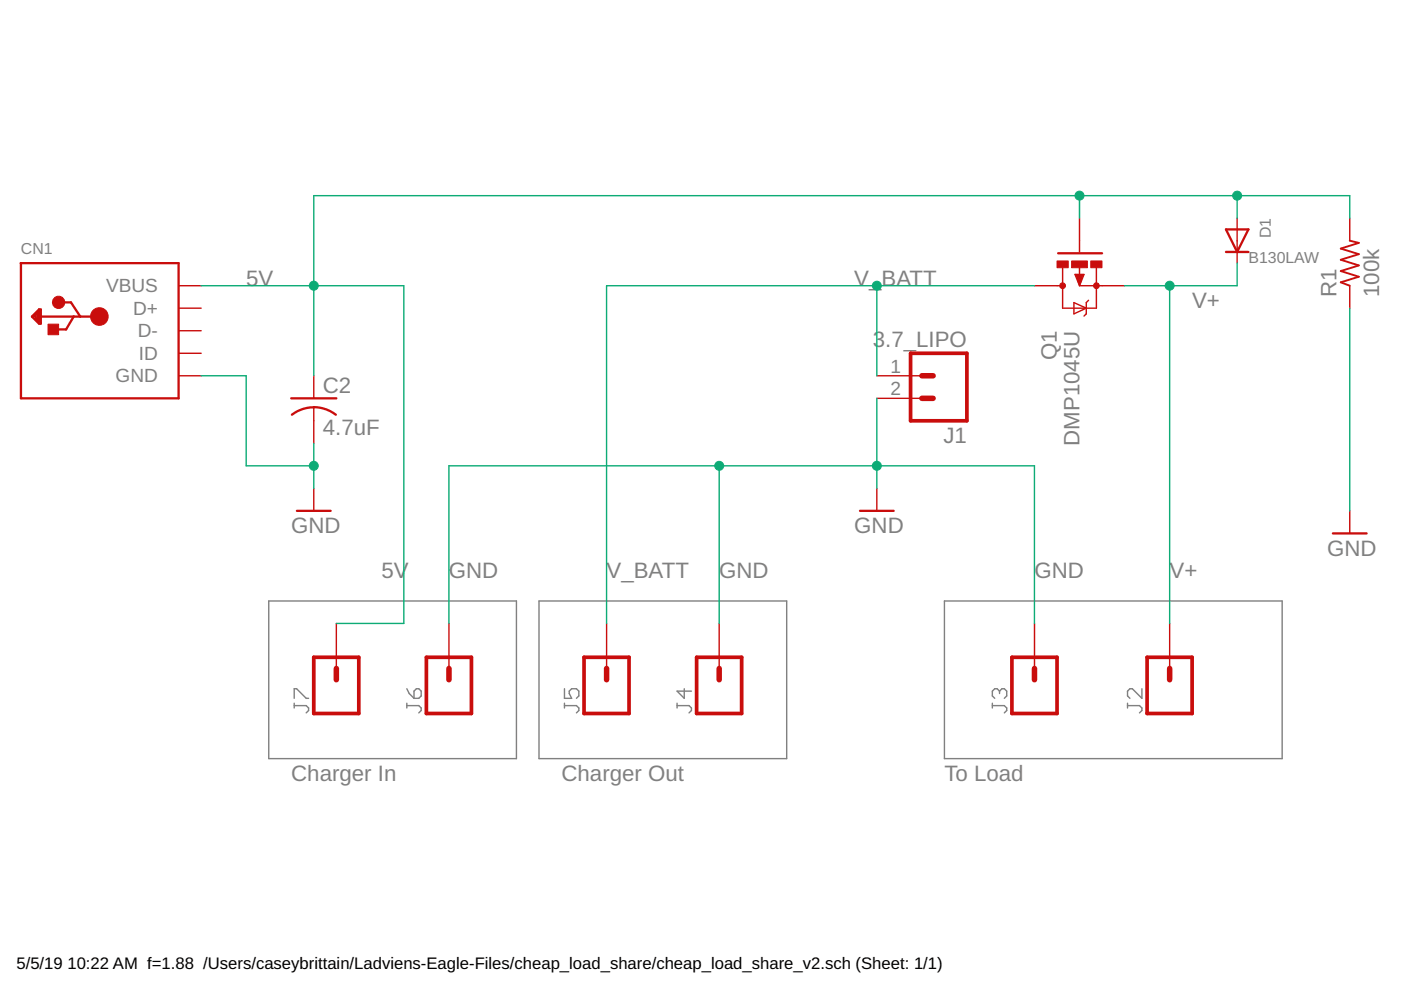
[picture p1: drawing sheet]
<svg xmlns="http://www.w3.org/2000/svg" width="297mm" height="210mm" viewBox="0 0 297 210" stroke-linecap="round" stroke-linejoin="round" font-family="sans-serif">
<g fill="none" stroke="#808080" stroke-width=".3">
<path d="M57 127.4h52.5v33.4h-52.5zM114.3 127.4h52.5v33.4h-52.5zM200.2 127.4h71.6v33.4h-71.6zM62.4 149.6h2.5l.5 .5v.5l-.5 .6M62.4 148.1v-2.1h.5l2 2.1h.5M62.4 149.1v1M86.3 149.6h2.5l.5 .5v.5l-.5 .6M86.3 149.1v1M86.3 146l.5 1 1 1.1M87.8 146.5l.5-.5h.5l.5 .5v1.1l-.5 .5h-1zM119.7 149.6h2.5l.5 .5v.5l-.5 .6M119.7 146v2.1h1.5l-.5-1.1v-.5l.5-.5h1l.5 .5v1.1l-.5 .5"/>
<path d="M119.7 149.1v1M143.6 149.6h2.5l.5 .5v.5l-.5 .6M143.6 149.1v1M145.1 146v2.1l-1.5-1.6h3M210.4 149.6h2.5l.5 .5v.5l-.5 .6M210.4 149.1v1M211.9 146.5l-.5-.5h-.5l-.5 .5v1.1l.5 .5M211.9 146.5l.5-.5h.5l.5 .5v1.1l-.5 .5M211.9 146.5v.5M239.1 149.6h2.5l.5 .5v.5l-.5 .6M239.1 149.1v1M242.1 146v2.1l-2-2.1h-.5l-.5 .5v1.1l.5 .5"/>
</g>
<path d="M193.1 74.9h11.9v14.3h-11.9zM66.5 139.4h9.6v11.9h-9.6zM90.4 139.4h9.5v11.9h-9.5zM123.8 139.4h9.6v11.9h-9.6zM147.7 139.4h9.5v11.9h-9.5zM214.5 139.4h9.6v11.9h-9.6zM243.2 139.4h9.6v11.9h-9.6z" fill="none" stroke="#c90d0c" stroke-width=".78"/>
<path d="M195.5 79.7h2.3M195.5 84.5h2.3M71.3 141.7v2.4M95.2 141.7v2.4M128.6 141.7v2.4M152.5 141.7v2.4M219.3 141.7v2.4M248 141.7v2.4" fill="none" stroke="#c90d0c" stroke-width="1.2"/>
<g fill="none" stroke="#c90d0c" stroke-width=".3">
<path d="M227.9 58.2h1.9l-.9 2.4zM228.9 46.2v7.2M228.9 56.7v1.7M232.5 56.7v8.6h-7.2v-8.5M262.3 46.2v9.6M286.2 46.2v4.8M37.9 79.7h4.8M37.9 60.6h4.8M37.9 65.3h4.8M37.9 70.1h4.8M37.9 74.9h4.8M66.5 79.7v4.8"/>
<path d="M185.9 79.7h9.6M219.3 60.6h6M227.7 64.2l2.6 1.1-2.6 1.2zM228.9 60.6h9.5M230.8 63.7l-.5 .5v2.3l-.5 .5M286.2 60.6v4.7M66.5 86.4v7.6M185.9 84.5h9.6M66.5 103.5v4.8M185.9 103.5v4.8M286.2 108.3v4.8M71.3 132.2v9.5"/>
<path d="M95.2 132.2v9.5M128.6 132.2v9.5M152.5 132.2v9.5M219.3 132.2v9.5M248 132.2v9.5"/>
</g>
<g fill="none" stroke="#c90d0c" stroke-width=".49">
<path d="M4.4 55.8h33.5v28.7h-33.5v-28.7M224.3 53.7h9.4M259.9 48.6h4.8l-2.4 4.8zM259.9 53.4h4.8M7.2 67.1l.7-.7v1.5l-.4-.4v-.4M8.3 65.6h.4v3h-.4l-1.5-1.5zM8.3 65.6v2.6M8.7 67.1h12.4M13.2 64.1h1.8l2 3M15.6 67.1l-1.6 2.7h-2.2M61.7 84.5h9.6M66.5 86.3l1.5 .2 1.3 .4 1.9 1"/>
<path d="M66.5 86.4l-2.1 .3-1.3 .5-1.2 .7M62.9 108.3h7.2M182.3 108.3h7.2M282.6 113.1h7.2"/>
</g>
<path d="M229.4 58.4l-.5 1.7-.5-1.7h.5v.5" fill="none" stroke="#c90d0c" stroke-width=".59"/>
<g fill="#c90d0c" stroke="#c90d0c" stroke-width=".21">
<circle cx="232.5" cy="60.6" r=".62"/>
<circle cx="225.3" cy="60.6" r=".62"/>
<circle cx="21.1" cy="67.1" r="1.88"/>
<circle cx="12.4" cy="64.1" r="1.31"/>
</g>
<g fill="#c90d0c" stroke="#c90d0c" stroke-width=".21">
<path d="M231.3 55.3h2.3v1.5h-2.3z"/>
<path d="M224.1 55.3h2.4v1.5h-2.4z"/>
<path d="M227.2 55.3h3.3v1.5h-3.3z"/>
<path d="M10.2 68.7h2.2v2.3h-2.2z"/>
</g>
<path d="M286.2 51l1.9 .5-3.8 1.2 3.8 1.2-3.8 1.2 3.8 1.2-3.8 1.2 3.8 1.2-3.8 1.2 1.9 .7" fill="none" stroke="#c90d0c" stroke-width=".4"/>
<g fill="none" stroke="#0dab76" stroke-width=".3">
<path d="M228.9 41.5v4.7M262.3 55.8v4.8h-23.9M262.3 41.5v4.7M286.2 46.2v-4.7h-219.7v38.2M42.7 60.6h42.9v71.6h-14.3M42.7 79.7h9.5v19.1h14.3M185.9 60.6v19.1M219.3 60.6h-90.7v71.6M248 60.6v71.6M286.2 65.3v43M66.5 94v9.5M152.5 98.8v33.4"/>
<path d="M185.9 84.5v19M95.2 132.2v-33.4h124.1v33.4"/>
</g>
<g fill="#0dab76" stroke="#0dab76" stroke-width=".21">
<circle cx="66.5" cy="60.6" r=".95"/>
<circle cx="228.9" cy="41.5" r=".95"/>
<circle cx="262.3" cy="41.5" r=".95"/>
<circle cx="185.9" cy="98.8" r=".95"/>
<circle cx="152.5" cy="98.8" r=".95"/>
<circle cx="66.5" cy="98.8" r=".95"/>
<circle cx="248" cy="60.6" r=".95"/>
<circle cx="185.9" cy="60.6" r=".95"/>
</g>
<g font-size="4.7" fill="#808080">
<text x="52.2" y="60.6">5V</text>
<text x="181.1" y="60.6">V_BATT</text>
<text x="252.8" y="65.3">V+</text>
<text x="283.4" y="63" transform="rotate(-90 283.4 63)">R1</text>
<text x="292.4" y="63" transform="rotate(-90 292.4 63)">100k</text>
<text x="185.1" y="73.5">3.7_LIPO</text>
<text x="224.1" y="76.4" transform="rotate(-90 224.1 76.4)">Q1</text>
<text x="68.4" y="83.3">C2</text>
<text x="68.4" y="92.3">4.7uF</text>
<text x="200" y="94">J1</text>
<text x="228.9" y="94.5" transform="rotate(-90 228.9 94.5)">DMP1045U</text>
<text x="61.8" y="113.1">GND</text>
<text x="181.1" y="113.1">GND</text>
<text x="281.4" y="117.9">GND</text>
<text x="80.9" y="122.6">5V</text>
<text x="95.2" y="122.6">GND</text>
<text x="128.6" y="122.6">V_BATT</text>
<text x="152.5" y="122.6">GND</text>
<text x="219.3" y="122.6">GND</text>
<text x="248" y="122.6">V+</text>
<text x="61.8" y="165.6">Charger In</text>
<text x="119.1" y="165.6">Charger Out</text>
<text x="200.2" y="165.6">To Load</text>
</g>
<g font-size="4" fill="#808080">
<text x="22.5" y="62">VBUS</text>
<text x="28.2" y="66.8">D+</text>
<text x="29.2" y="71.5">D-</text>
<text x="29.4" y="76.3">ID</text>
<text x="24.5" y="81.1">GND</text>
<text x="188.8" y="79">1</text>
<text x="188.8" y="83.8">2</text>
</g>
<g font-size="3.5">
<text x="3.5" y="205.4">5/5/19</text>
<text x="14.3" y="205.4">10:22 AM f=1.88 /Users/caseybrittain/Ladviens-Eagle-Files/cheap_load_share/cheap_load_share_v2.sch (Sheet: 1/1)</text>
</g>
<g font-size="3.4" fill="#808080">
<text x="4.5" y="53.9">CN1</text>
<text x="269.5" y="50.5" transform="rotate(-90 269.5 50.5)">D1</text>
<text x="264.7" y="55.8">B130LAW</text>
</g>
</svg>
